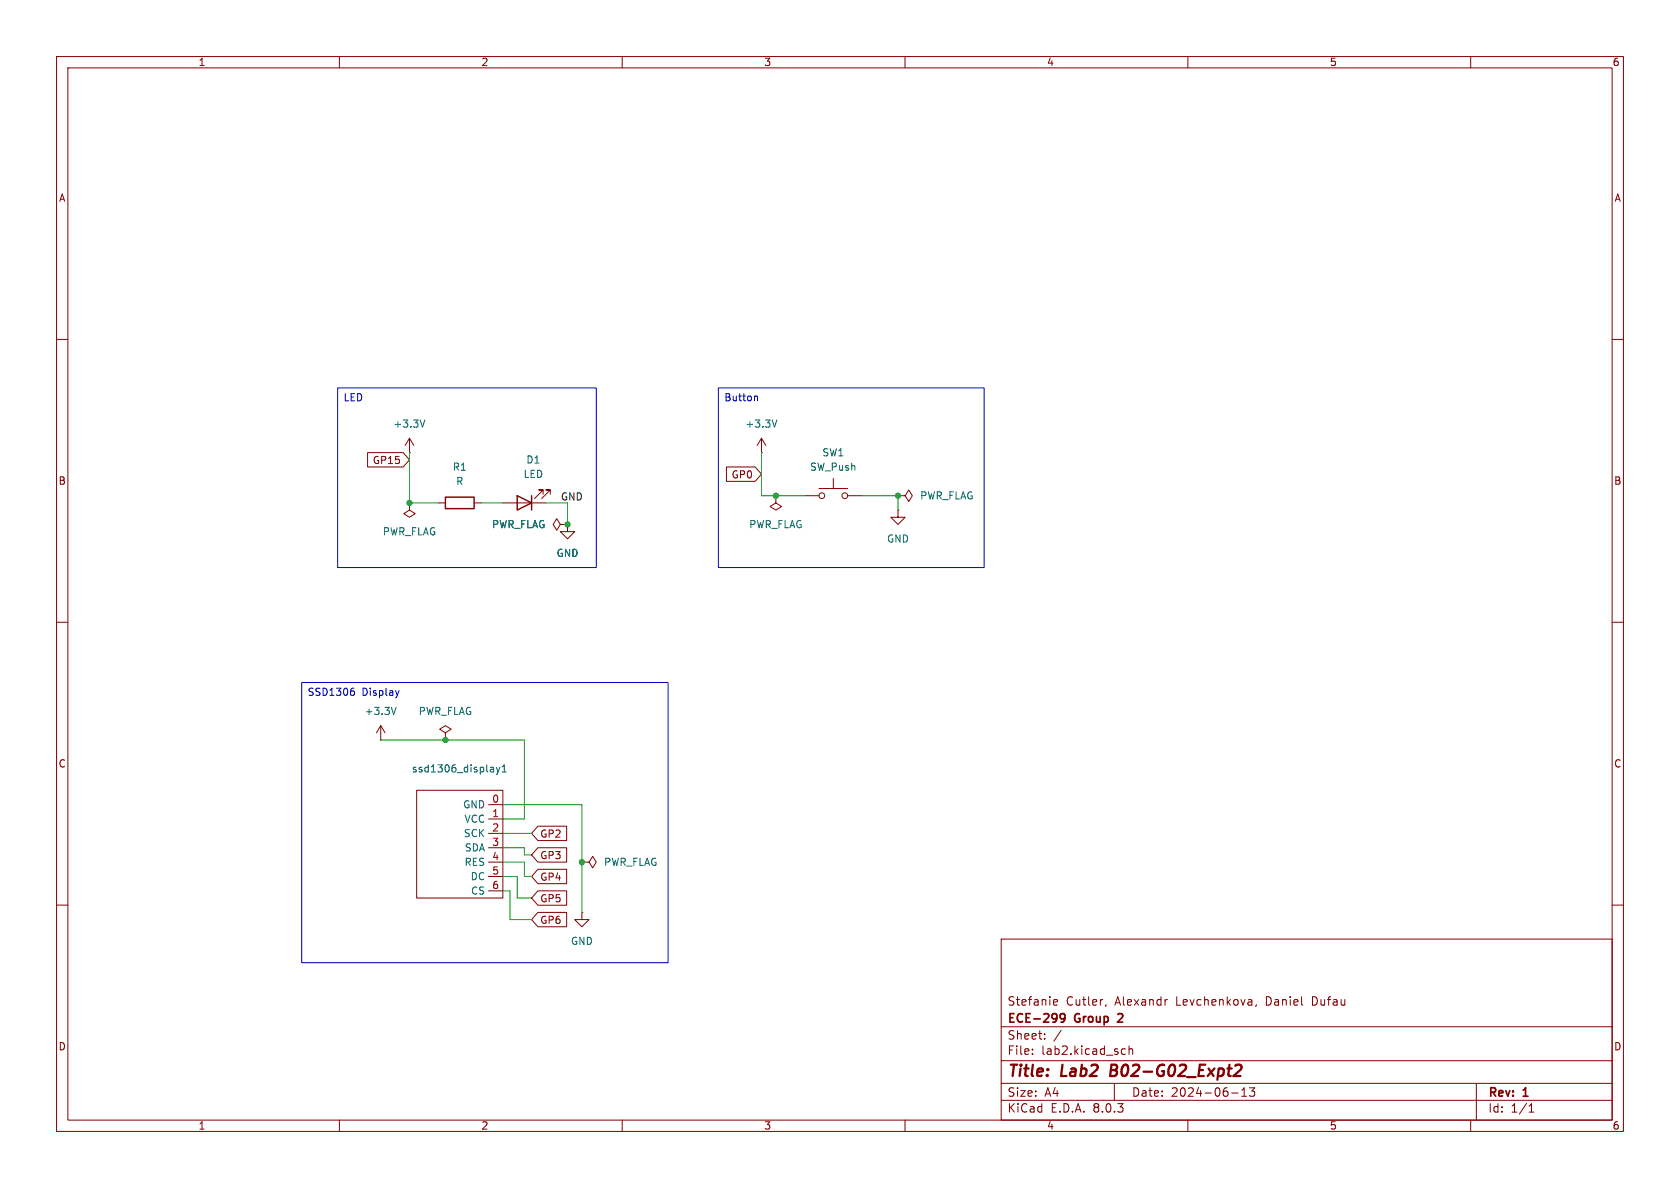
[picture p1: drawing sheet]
<svg xmlns="http://www.w3.org/2000/svg" width="297mm" height="210mm" viewBox="0 0 297 210" stroke-linecap="round" stroke-linejoin="round" font-family="sans-serif">
<g fill="none" stroke="#840000" stroke-width=".18">
<path d="M10 10h277v190h-277zM12 12h273v186h-273zM60 10v2M110 10v2M160 10v2M210 10v2M260 10v2M10 60h2M285 60h2M72.4 77.5l-.8 1.2M72.4 77.5v2.5M72.4 77.5l.8 1.2"/>
<path d="M134.6 77.5l-.7 1.2M134.6 77.5v2.5M134.6 77.5l.8 1.2M65 80h6.3l1.1 1.3-1.1 1.3h-6.3zM72.4 88.9v1.3l1 .6-1 .6-1-.6 1-.6M72.4 88.9h.1M72.4 80h.1M77.5 88.9h1.2M83.8 88.9h1.3M88.9 88.9h7.6M96 87.4v-.8h-.8h.8l-1.5 1.5M97.3 87.4v-.8h-.8h.8l-1.5 1.5"/>
<path d="M99.1 92.7l-.7-1-.6 1 .6 1 .7-1h1.2M100.3 92.7v1.3h1.3l-1.3 1.3-1.2-1.3h1.2M100.3 92.7h.1M128.4 82.5h5.1l1.1 1.3-1.1 1.3h-5.1zM134.6 80h.1M137.2 87.6v1.3l1 .6-1 .7-1.1-.7 1.1-.6M137.2 87.6h.1M142.2 87.6h2.6M144.8 86.4h5.1M147.3 84.6v1.8M149.9 87.6h2.5M158.7 90.2v1.2h1.3l-1.3 1.3-1.2-1.3h1.2"/>
<path d="M158.7 90.2h.1M158.7 87.6h1.3l.7-1 .6 1-.6 1-.7-1M158.7 87.6h.1M10 110h2M285 110h2M67.3 130.8h.1M67.3 128.3l-.8 1.2M67.3 128.3v2.5M67.3 128.3l.8 1.2M73.7 139.7h15.2v19.1h-15.2zM78.7 129.5l1.1-.6-1.1-.6-1 .6 1 .6v1.3M78.7 130.8h.1"/>
<path d="M10 160h2M86.4 142.2h2.5M86.4 144.8h2.5M86.4 147.3h2.5M86.4 149.9h2.5M86.4 152.4h2.5M86.4 154.9h2.5M86.4 157.5h2.5M95.1 149.9h5.1v2.5h-5.1l-1.1-1.3zM95.1 153.7h5.1v2.5h-5.1l-1.1-1.3zM95.1 157.5h5.1v2.5h-5.1l-1.1-1.2zM95.1 146h5.1v2.6h-5.1l-1.1-1.3z"/>
<path d="M102.9 152.4h1.2l.7-1 .6 1-.6 1-.7-1M102.9 152.4h.1M285 160h2M95.1 161.3h5.1v2.5h-5.1l-1.1-1.2zM102.9 161.3v1.3h1.2l-1.2 1.2-1.3-1.2h1.3M102.9 161.3h.1M177 166h108v32h-108zM186.2 177.5l.3 .2 .4-.1M186.2 176.9l.3-.2h.2l.3 .2v.2l-.8 .1M195.5 177.6l-.1 .3M206.4 176.7l-.3 .1M222.1 177.6l-.1 .3"/>
<path d="M60 198v2M110 198v2M160 198v2M177 194.5h108M177 191.5h108M177 187.5h108M177 181.5h108M182.5 186.3v.1M182.5 185.5v.1M184.7 183.6v.1M184.7 182.8v.1M187.6 182.1l-1.3 2"/>
<path d="M197 191.5v3M198.4 186.3h.6M198.4 185.5h.6M199.6 185.5l.2-.1 .4 .1v.9M199.6 184.9v1.5M210 198v2M217.7 193.2h1.2M219.5 193.8h.9M219.5 192.7l.5-.4v1.5M220.9 192.3h.9l-.5 .6 .4 .1v.7l-.2 .1h-.4l-.2-.1M260 198v2M261 191.5v6.5"/>
<path d="M270.3 196.6h.9M270.3 195.5l.4-.4v1.5"/>
<circle cx="145.3" cy="87.6" r=".51"/>
<circle cx="149.4" cy="87.6" r=".51"/>
</g>
<path d="M196.5 188.2l-.2 2h.7M218.5 188.3l.7-.1a.45 .45 0 0 1 .3 .6l-.2 .3-1.2 1.1h1.2" fill="none" stroke="#840000" stroke-width=".4"/>
<path d="M188.3 179.8l-.3 .3h-.3l-.3-.3 .2-.5 .4-.1 .2 .1a.99 .99 0 0 1-.4 1.4h-.2M197.7 179.3h-.1M198.4 179.8l-.8 .9h.9" fill="none" stroke="#840000" stroke-width=".3"/>
<path d="M75.1 74.2l-.4 1.3M137.3 74.2l-.4 1.3M70 125l-.4 1.3M87.1 135.6l.2 .2v.7M87.3 136.4l-.5 .1M87.3 135.9l-.5 .1M87.8 135.6l.3 .9M88.1 136.5l-.3 .4M88.4 135.6l-.3 .9M88.8 136.5h.7M88.8 135.6l.3-.4v1.3" fill="none" stroke="#006464" stroke-width=".18"/>
<path d="M78.7 87.9h5.1v2h-5.1zM91.4 87.6l2.6 1.3-2.6 1.3zM94 87.6v2.6" fill="none" stroke="#840000" stroke-width=".25"/>
<path d="M59.7 68.6h45.7v31.7h-45.7zM127 68.6h47v31.7h-47zM133.6 70l.3 .2v.7M53.3 120.7h64.8v49.5h-64.8zM62.2 122.1h.2l.3 .3-.1 .4-.4 .1M62.3 121.7h.3M70.5 122.1l-.3 .8" fill="none" stroke="#0000c2" stroke-width=".18"/>
<path d="M72.4 80v8.9h5.1M85.1 88.9h3.8M96.5 88.9h3.8v3.8M134.6 80v7.6h7.6M152.4 87.6h6.3v2.6M67.3 130.8h25.4v14h-3.8M88.9 142.2h14v19.1M88.9 154.9h2.5v3.9h2.6M88.9 149.9h3.8v1.2h1.3M88.9 152.4h3.8v2.5h1.3M88.9 157.5h1.3v5.1h3.8M88.9 147.3h5.1" fill="none" stroke="#009600" stroke-width=".18"/>
<g fill="#009600" stroke="#009600" stroke-width=".18">
<circle cx="78.7" cy="130.8" r=".46"/>
<circle cx="102.9" cy="152.4" r=".46"/>
<circle cx="72.4" cy="88.9" r=".46"/>
<circle cx="100.3" cy="92.7" r=".46"/>
<circle cx="158.7" cy="87.6" r=".46"/>
<circle cx="137.2" cy="87.6" r=".46"/>
</g>
<g font-size="2.8" fill="#840000">
<text x="178" y="190.9">Title:</text>
<text x="187.7" y="190.9">Lab2</text>
<text x="197.1" y="190.9">B02-G02_Expt2</text>
</g>
<g font-size="2.1" fill="#840000">
<text x="178" y="178">Stefanie</text>
<text x="188.4" y="178">Cutler,</text>
<text x="197.2" y="178">Alexandr</text>
<text x="208" y="178">Levchenkova,</text>
<text x="224.1" y="178">Daniel</text>
<text x="232.4" y="178">Dufau</text>
<text x="178" y="184">Sheet:</text>
<text x="178" y="181.2">ECE-299</text>
<text x="190.1" y="181.2">Group</text>
<text x="198.3" y="181.2">2</text>
<text x="178" y="186.7">File:</text>
<text x="184.1" y="186.7">lab2.kicad_sch</text>
<text x="178" y="196.9">KiCad</text>
<text x="178" y="194.1">Size:</text>
<text x="184.7" y="194.1">A4</text>
<text x="185.7" y="196.9">E.D.A.</text>
<text x="193.3" y="196.9">8.0.3</text>
<text x="200" y="194.1">Date:</text>
<text x="207" y="194.1">2024-06-13</text>
<text x="263" y="194.3">Rev:</text>
<text x="263" y="196.9">Id:</text>
<text x="267.1" y="196.9">1/1</text>
<text x="269.4" y="194.3">1</text>
</g>
<g font-size="1.8" fill="#840000">
<text x="35" y="11.9">1</text>
<text x="85" y="11.9">2</text>
<text x="135" y="11.9">3</text>
<text x="185" y="11.9">4</text>
<text x="235" y="11.9">5</text>
<text x="285" y="11.9">6</text>
<text x="10.3" y="35.9">A</text>
<text x="285.3" y="35.9">A</text>
<text x="65.8" y="82.2">GP15</text>
<text x="10.3" y="85.9">B</text>
<text x="129.2" y="84.8">GP0</text>
<text x="285.3" y="85.9">B</text>
<text x="10.3" y="135.9">C</text>
<text x="285.3" y="135.9">C</text>
<text x="95.4" y="148.3">GP2</text>
<text x="95.4" y="152.1">GP3</text>
<text x="95.4" y="155.9">GP4</text>
<text x="95.4" y="159.7">GP5</text>
<text x="95.4" y="163.5">GP6</text>
<text x="10.3" y="185.9">D</text>
<text x="285.3" y="185.9">D</text>
<text x="35" y="199.9">1</text>
<text x="85" y="199.9">2</text>
<text x="135" y="199.9">3</text>
<text x="185" y="199.9">4</text>
<text x="235" y="199.9">5</text>
<text x="285" y="199.9">6</text>
</g>
<g font-size="1.8" fill="#0000c2">
<text x="60.6" y="71.3">LED</text>
<text x="128" y="71.3">Button</text>
<text x="54.3" y="123.3">SSD1306</text>
<text x="64" y="123.3">Display</text>
</g>
<g font-size="1.8" fill="#006464">
<text x="69.4" y="75.8">+3.3V</text>
<text x="131.7" y="75.8">+3.3V</text>
<text x="79.9" y="83.4">R1</text>
<text x="93" y="82.1">D1</text>
<text x="143.1" y="83.4">SW_Push</text>
<text x="145.3" y="80.9">SW1</text>
<text x="80.5" y="86">R</text>
<text x="92.5" y="84.7">LED</text>
<text x="162.6" y="88.5">PWR_FLAG</text>
<text x="67.6" y="94.8">PWR_FLAG</text>
<text x="86.9" y="93.6">PWR_FLAG</text>
<text x="132.3" y="93.6">PWR_FLAG</text>
<text x="98.3" y="98.7">GND</text>
<text x="156.7" y="96.1">GND</text>
<text x="64.4" y="126.6">+3.3V</text>
<text x="73.9" y="126.6">PWR_FLAG</text>
<text x="72.7" y="136.8">ssd1306_display1</text>
<text x="81.8" y="143.1">GND</text>
<text x="81.9" y="148.2">SCK</text>
<text x="82" y="145.6">VCC</text>
<text x="82" y="153.3">RES</text>
<text x="82.1" y="150.7">SDA</text>
<text x="83.1" y="155.8">DC</text>
<text x="106.7" y="153.3">PWR_FLAG</text>
<text x="83.2" y="158.3">CS</text>
<text x="100.8" y="167.2">GND</text>
</g>
<text font-size="1.8" fill="#0f0f0f" x="99.1" y="88.6">GND</text>
<g font-size="1.8" fill="#a90000">
<text x="86.9" y="142">0</text>
<text x="86.9" y="144.5">1</text>
<text x="86.9" y="147.1">2</text>
<text x="86.9" y="149.6">3</text>
<text x="86.9" y="152.1">4</text>
<text x="86.9" y="154.7">5</text>
<text x="86.9" y="157.2">6</text>
</g>
</svg>
